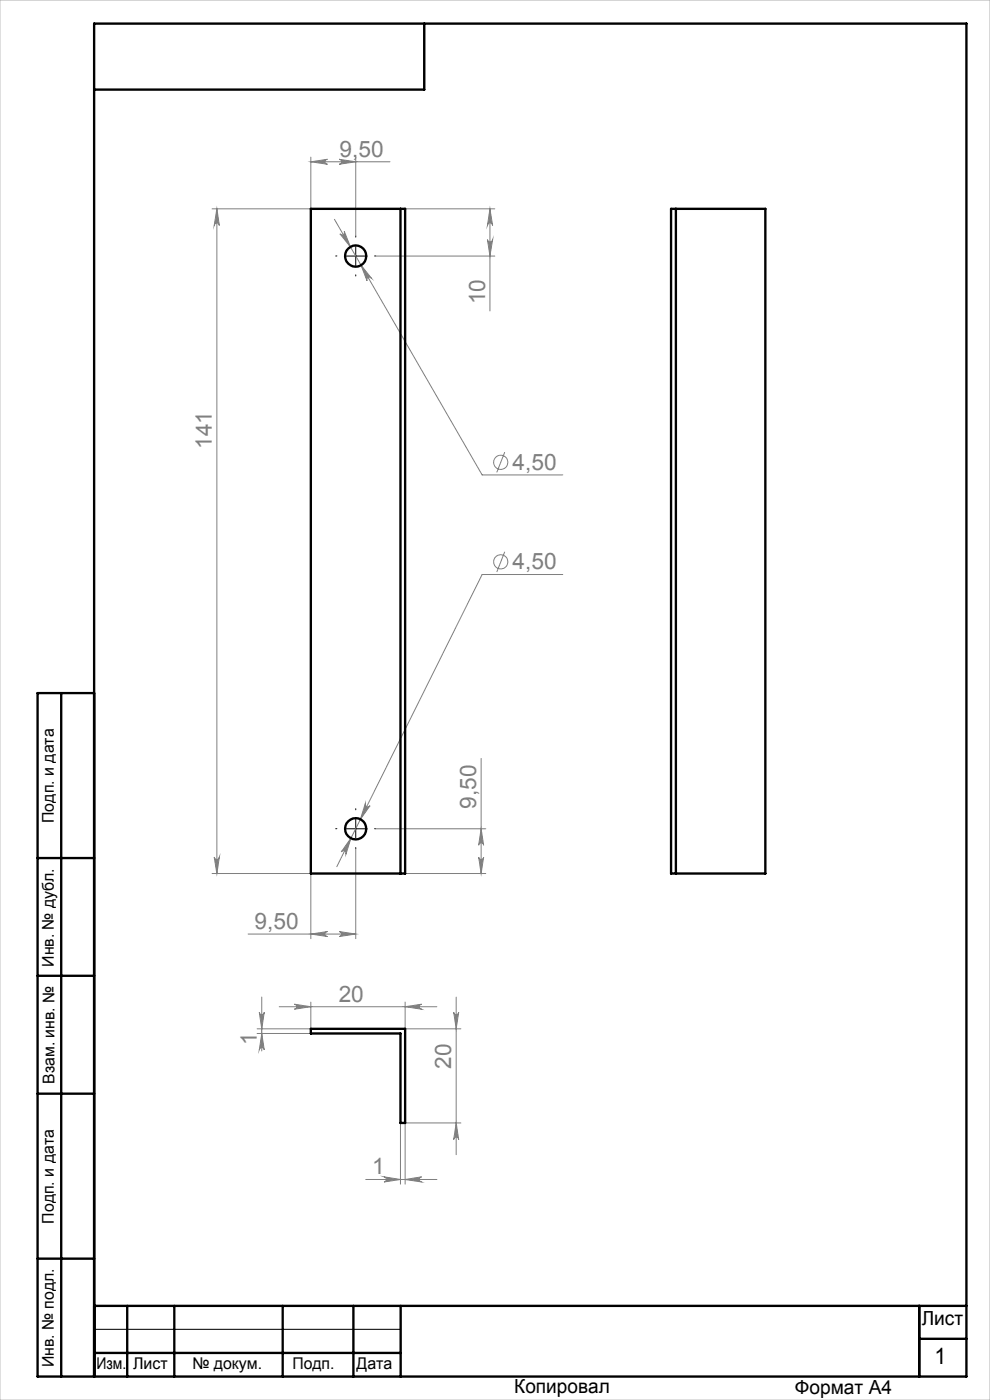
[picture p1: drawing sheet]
<svg xmlns="http://www.w3.org/2000/svg" width="210mm" height="297mm" viewBox="0 0 210 297" stroke-linecap="round" stroke-linejoin="round" font-family="sans-serif">
<g fill="none" stroke="#808080" stroke-width=".21">
<path d="M65.9 34.3l3.6-.5a.53 .53 0 0 0-.6 .5 .53 .53 0 0 0 .6 .6zM65.9 33.3v11h-20.9M65.9 34.3h16.8M71.9 33.8l3.6 .5-3.6 .6a.53 .53 0 0 0 .6-.6 .53 .53 0 0 0-.6-.5zM75.5 33.3v16.8M46 44.3l.5 3.5a.55 .55 0 0 0-.5-.5 .55 .55 0 0 0-.6 .5zM46 44.3v141M70.9 46.5l31.4 54.2h17.1M72.1 49.6a.53 .53 0 0 0 .7 .2 .53 .53 0 0 0 .2-.7l1.3 3.3zM76.6 56.3l2.2 2.7a.54 .54 0 0 0-.8-.1 .54 .54 0 0 0-.1 .7zM79.7 54.3h25.3M86 44.3h19"/>
<path d="M103.4 50.8a.55 .55 0 0 0 .5 .5 .55 .55 0 0 0 .6-.5l-.6 3.5zM103.9 44.3v21.7M103.9 44.3l.6 3.5a.55 .55 0 0 0-.6-.5 .55 .55 0 0 0-.5 .5zM107.1 95.9l-1.7 4.3M107.1 117l-1.7 4.4M119.4 121.9h-17.1l-30.9 62M74.4 177.8l-1 3.4a.55 .55 0 0 0-.3-.7 .55 .55 0 0 0-.7 .2zM77.5 170.4a.55 .55 0 0 0 .3 .7 .55 .55 0 0 0 .7-.2l-2.1 2.9zM79.7 175.8h23.3M102.1 175.8l.5 3.5a.53 .53 0 0 0-.5-.5 .53 .53 0 0 0-.6 .5zM102.1 160.9v24.4M45 185.3h20.9"/>
<path d="M45.4 181.8a.55 .55 0 0 0 .6 .5 .55 .55 0 0 0 .5-.5l-.5 3.5zM52.6 198.2h22.9M65.9 198.2l3.6-.6a.53 .53 0 0 0-.6 .6 .53 .53 0 0 0 .6 .5zM65.9 185.3v13.8M71.9 197.6l3.6 .6-3.6 .5a.53 .53 0 0 0 .6-.5 .53 .53 0 0 0-.6-.6zM75.5 180.1v19M86 185.3h17M101.5 181.8a.53 .53 0 0 0 .6 .5 .53 .53 0 0 0 .5-.5l-.5 3.5zM54.5 218.3h11.4M54.5 219.2h11.4M55 214.7a.53 .53 0 0 0 .5 .6 .53 .53 0 0 0 .6-.6l-.6 3.6zM55.5 219.2l.6 3.5a.53 .53 0 0 0-.6-.5 .53 .53 0 0 0-.5 .5z"/>
<path d="M55.5 211.5v11.5M59.2 213.6h33.5M62.4 213l3.5 .6-3.5 .5a.53 .53 0 0 0 .5-.5 .53 .53 0 0 0-.5-.6zM65.9 212.6v5.6M85.9 213.6l3.5-.6a.53 .53 0 0 0-.5 .6 .53 .53 0 0 0 .5 .5zM85.9 212.6v5.6M86 218.3h11.8M96.2 214.7a.53 .53 0 0 0 .6 .6 .53 .53 0 0 0 .5-.6l-.5 3.6zM96.8 211.5v33.5M84.9 238.3v12.9M85.9 238.3v12.9M86 238.2h11.8"/>
<path d="M96.8 238.2l.5 3.6a.53 .53 0 0 0-.5-.6 .53 .53 0 0 0-.6 .6zM77.6 250.2h15.1M81.5 249.7l3.4 .5-3.4 .6a.55 .55 0 0 0 .5-.6 .55 .55 0 0 0-.5-.5zM85.9 250.2l3.5-.5a.55 .55 0 0 0-.5 .5 .55 .55 0 0 0 .5 .6z"/>
<circle cx="106.2" cy="98.1" r="1.51"/>
<circle cx="106.2" cy="119.2" r="1.51"/>
</g>
<path d="M71.5 54.3h-.3M75.5 50.3v-.2M75.5 58.3v.3M79.5 54.3h.2M71.5 175.8h-.3M75.5 171.8v-.2M75.5 179.8v.3M79.5 175.8h.2" fill="none" stroke="#000" stroke-width=".21" stroke-dasharray="15.2 1.3 1.3 1.3"/>
<path d="M73.4 54.3h4M75.5 52.3v4M73.4 175.8h4M75.5 173.8v4M20 282h65" fill="none" stroke="#000" stroke-width=".21"/>
<g fill="none" stroke="#000" stroke-width=".5">
<path d="M90 5v14h-70M13 147v145M20 147h-12v145h197v-287h-185v287M8 182h12M8 207h12M8 232h12M8 267h12M20 277h185M27 277v15M37 277v15M60 277v15M75 277v15"/>
<path d="M85 277v15M195 277v15M20 287h65M195 284h10"/>
</g>
<path d="M0 0h210v297h-210z" fill="none" stroke="#c0c0c0" stroke-width=".21"/>
<g fill="#808080">
<path d="M71.9 33.8l3.6 .5-3.6 .6a.53 .53 0 0 0 .6-.6 .53 .53 0 0 0-.6-.5zM65.9 34.3l3.6-.5a.53 .53 0 0 0-.6 .5 .53 .53 0 0 0 .6 .6zM71.9 197.6l3.6 .6-3.6 .5a.53 .53 0 0 0 .6-.5 .53 .53 0 0 0-.6-.6zM65.9 198.2l3.6-.6a.53 .53 0 0 0-.6 .6 .53 .53 0 0 0 .6 .5z"/>
<path d="M72.1 49.6l2.2 2.8-1.3-3.3a.53 .53 0 0 1-.2 .7 .53 .53 0 0 1-.7-.2zM76.6 56.3l1.3 3.3a.54 .54 0 0 1 .2-.7 .54 .54 0 0 1 .7 .1zM74.4 177.8l-2 2.9a.55 .55 0 0 1 .7-.2 .55 .55 0 0 1 .3 .7zM77.5 170.4l-1.1 3.4 2.1-2.9a.55 .55 0 0 1-.7 .2 .55 .55 0 0 1-.3-.7zM81.5 249.7l3.4 .5-3.4 .6a.55 .55 0 0 0 .5-.6 .55 .55 0 0 0-.5-.5zM85.9 250.2l3.5-.5a.55 .55 0 0 0-.5 .5 .55 .55 0 0 0 .5 .6z"/>
<path d="M85.9 213.6l3.5-.6a.53 .53 0 0 0-.5 .6 .53 .53 0 0 0 .5 .5zM62.4 213l3.5 .6-3.5 .5a.53 .53 0 0 0 .5-.5 .53 .53 0 0 0-.5-.6z"/>
<path d="M103.4 50.8a.55 .55 0 0 0 .5 .5 .55 .55 0 0 0 .6-.5l-.6 3.5zM103.9 44.3l.6 3.5a.55 .55 0 0 0-.6-.5 .55 .55 0 0 0-.5 .5zM96.8 238.2l.5 3.6a.53 .53 0 0 0-.5-.6 .53 .53 0 0 0-.6 .6zM96.2 214.7a.53 .53 0 0 0 .6 .6 .53 .53 0 0 0 .5-.6l-.5 3.6z"/>
<path d="M46 44.3l.5 3.5a.55 .55 0 0 0-.5-.5 .55 .55 0 0 0-.6 .5zM45.4 181.8a.55 .55 0 0 0 .6 .5 .55 .55 0 0 0 .5-.5l-.5 3.5zM102.1 175.8l.5 3.5a.53 .53 0 0 0-.5-.5 .53 .53 0 0 0-.6 .5zM101.5 181.8a.53 .53 0 0 0 .6 .5 .53 .53 0 0 0 .5-.5l-.5 3.5zM55 214.7a.53 .53 0 0 0 .5 .6 .53 .53 0 0 0 .6-.6l-.6 3.6zM55.5 219.2l.6 3.5a.53 .53 0 0 0-.6-.5 .53 .53 0 0 0-.5 .5z"/>
</g>
<g fill="none" stroke="#000" stroke-width=".5">
<path d="M65.9 44.3h20v141h-20zM84.9 44.3v141M142.3 44.3h20v141h-20zM143.4 44.3v141M65.9 218.3h20v19.9h-1v-19h-19z"/>
<circle cx="75.4" cy="54.3" r="2.24"/>
<circle cx="75.4" cy="175.8" r="2.24"/>
</g>
<g font-size="4.8" fill="#808080">
<text x="72.1" y="33.2">9,50</text>
<text x="102.9" y="64.6" transform="rotate(-90 102.9 64.6)">10</text>
<text x="44.9" y="95.2" transform="rotate(-90 44.9 95.2)">141</text>
<text x="108.7" y="99.7">4,50</text>
<text x="108.7" y="120.8">4,50</text>
<text x="101" y="171.6" transform="rotate(-90 101 171.6)">9,50</text>
<text x="54" y="197.1">9,50</text>
<text x="71.8" y="212.5">20</text>
<text x="54.5" y="221.6" transform="rotate(-90 54.5 221.6)">1</text>
<text x="95.7" y="226.7" transform="rotate(-90 95.7 226.7)">20</text>
<text x="78.9" y="249.1">1</text>
</g>
<text font-size="4.8" x="198.2" y="289.5">1</text>
<g font-size="4.1">
<text x="195.5" y="281.2">Лист</text>
<text x="109.1" y="295.6">Копировал</text>
<text x="168.6" y="295.7">Формат А4</text>
</g>
<g font-size="3.4">
<text x="11.4" y="174.6" transform="rotate(-90 11.4 174.6)">Подп. и дата</text>
<text x="11.4" y="205.1" transform="rotate(-90 11.4 205.1)">Инв. № дубл.</text>
<text x="11.6" y="229.9" transform="rotate(-90 11.6 229.9)">Взам. инв. №</text>
<text x="11.4" y="259.6" transform="rotate(-90 11.4 259.6)">Подп. и дата</text>
<text x="11.4" y="290" transform="rotate(-90 11.4 290)">Инв. № подл.</text>
<text x="20.4" y="290.4">Изм.</text>
<text x="28.2" y="290.4">Лист</text>
<text x="40.8" y="290.4">№ докум.</text>
<text x="62" y="290.4">Подп.</text>
<text x="75.6" y="290.4">Дата</text>
</g>
</svg>
